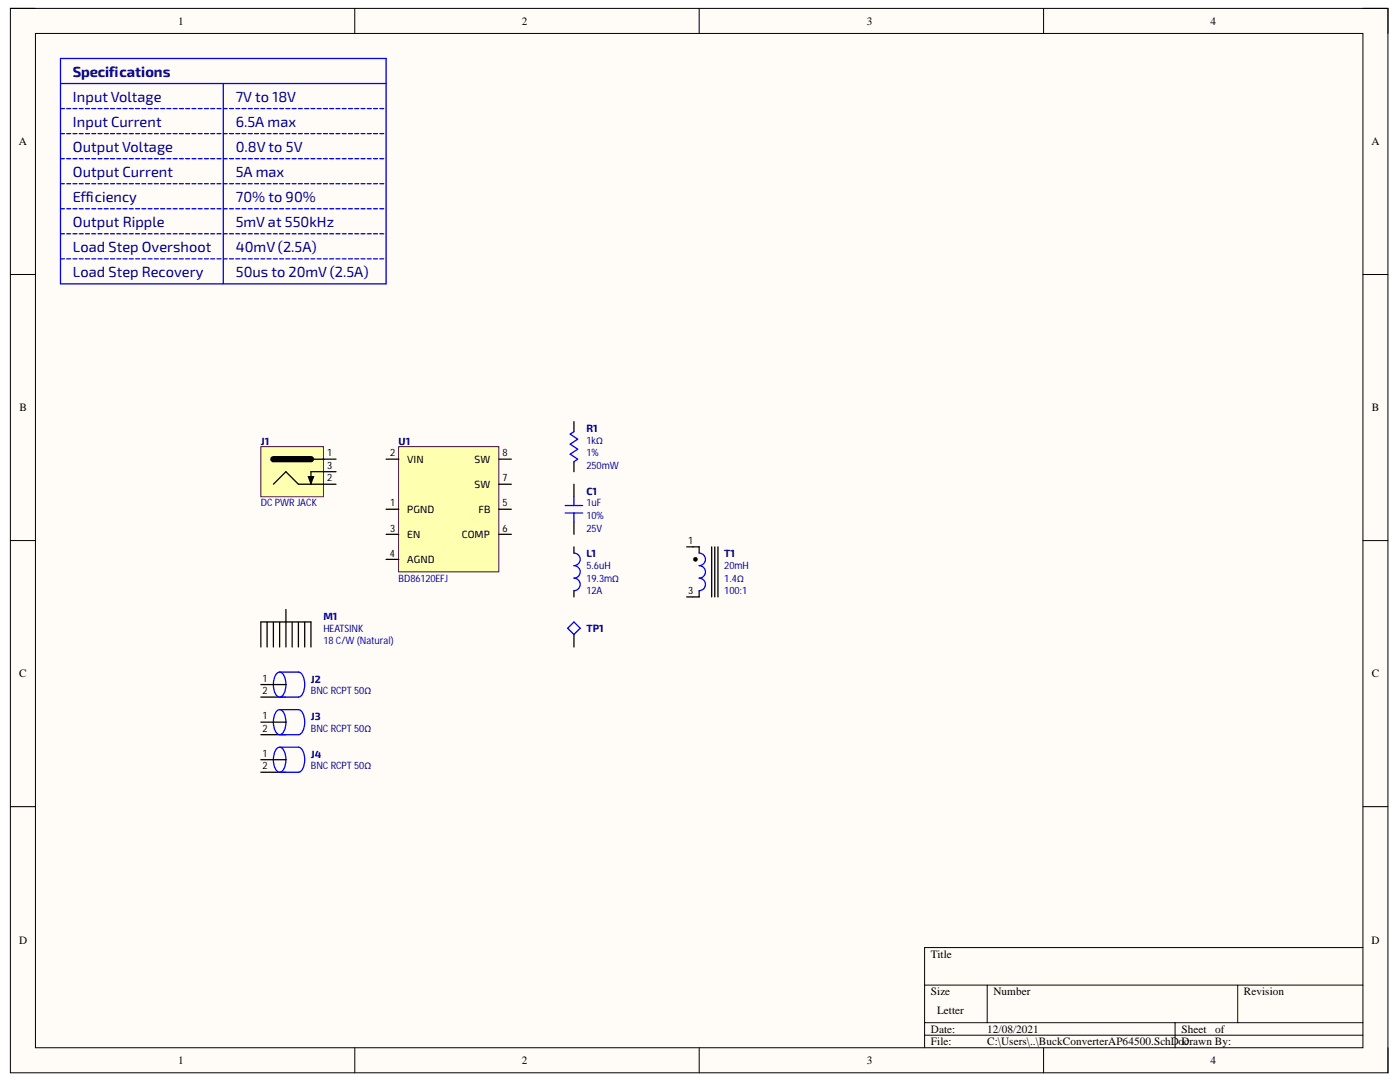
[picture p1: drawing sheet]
# Altium project BuckConverterAP64500.PrjPcb
1 sheet, 11 parts. Net scope: global (net labels, ports and power ports of the same name join across sheets).

## Sheet BuckConverterAP64500.SchDoc
size Letter; SheetNumber: 1; SheetTotal: 1

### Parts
C1  value 1uF  Voltage: 25V  Tolerance: 10%  (hidden comment: 1276-1066-1-ND)
J1  DC PWR JACK
J2  BNC RCPT 50Ω
J3  BNC RCPT 50Ω
J4  BNC RCPT 50Ω
L1  value 5.6uH  Irms: 12A  DCR: 19.3mΩ  (hidden comment: SRP1038C-5R6MCT-ND)
M1  HEATSINK  Theta: 18 C/W (Natural)
R1  value 1kΩ  Tolerance: 1%  Power: 250mW  (hidden comment: RNCP0805FTD1K00CT-ND)
T1  value 20mH  N: 100:1  DCR: 1.4Ω  (hidden comment: 553-1543-ND)
TP1  36-1033-ND  (value not drawn)
U1  BD86120EFJ

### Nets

Not connected (* = marked no-connect by the designer): C1 1 2; J1 1(9) 2(11) 3(10); J2 1(12) 2(12); J3 1(12) 2(12); J4 1(12) 2(12); L1 1 2; M1 1(8); R1 1 2; T1 1 3; TP1 1(12); U1 1(PGND) 2(VIN) 3(EN) 4(AGND) 5(FB) 6(COMP) 7(SW) 8(SW)

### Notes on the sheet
- Specifications
- Input Voltage
- 7V to 18V
- Input Current
- Output Voltage
- 6.5A max
- 0.8V to 5V
- Output Current
- Efficiency
- Output Ripple
- 5A max
- 70% to 90%
- 5mV at 550kHz
- Load Step Overshoot
- Load Step Recovery
- 40mV (2.5A)
- 50us to 20mV (2.5A)
